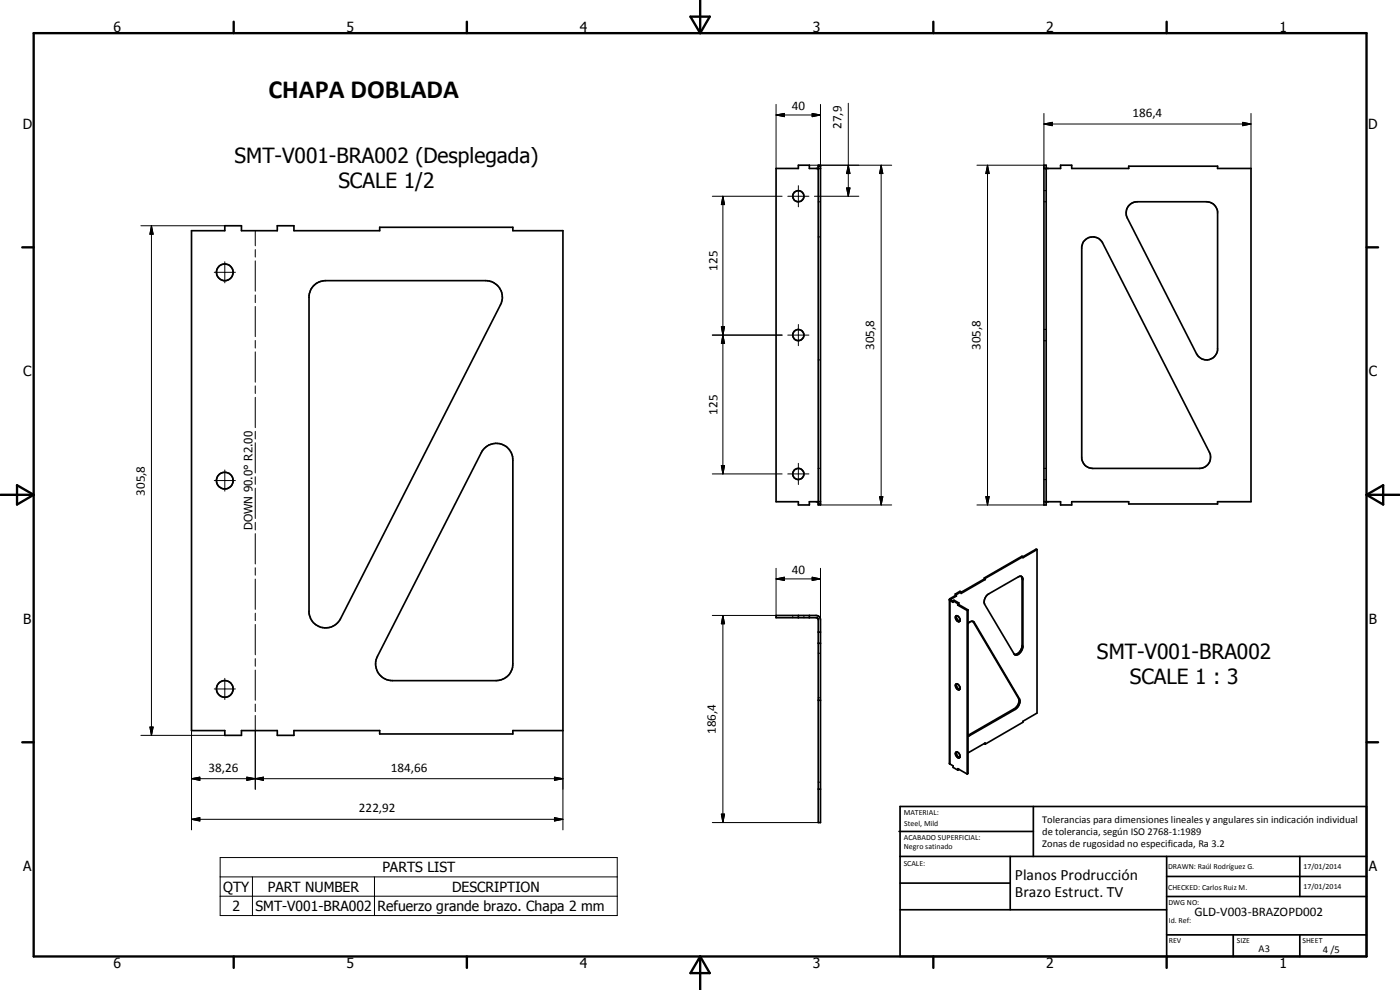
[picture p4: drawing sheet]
<svg xmlns="http://www.w3.org/2000/svg" width="420mm" height="297mm" viewBox="0 0 420 297" stroke-linecap="round" stroke-linejoin="round" font-family="sans-serif">
<g fill="none" stroke="#000" stroke-width=".35">
<path d="M313.3 57.2h.2M313.7 57.2h.3M245.6 60.5h.2M245.6 71.1h.2M246 60.5h.2M246 71.1h.2M313.3 60.5h.2M313.7 60.5h.3M313.3 98.8h.2M313.7 98.8h.3M245.6 108h.2M246 108h.2"/>
<path d="M313.3 102.2h.2M313.7 102.2h.3M245.6 140.5h.2M246 140.5h.2M313.3 140.5h.2M313.3 143.9h.2M313.7 140.5h.3M313.7 143.9h.3M285.1 179.6l.3 .1v.4l-.3 .2v49M306.7 173.7l.3 .2M237.9 184.7v.2M237.9 185.1v.2"/>
<path d="M241.2 184.7v.2M241.2 185.1v.2M245.6 196h.2M246 196h.2M292.1 186.6l.3 .1M306.7 193.7l.3 .2M245.6 209.3h.2M246 209.3h.2M304.4 212.6l.3 .3M305.7 209.5l.3 .2M245.6 234.7h.2M246 234.7h.2"/>
<path d="M290.8 220.5l.3 .1"/>
</g>
<g fill="none" stroke="#000" stroke-width=".51">
<path d="M245.6 49.6h.6v101.9h-.6zM245.6 49.9h.6M246.2 50.5h-3.3v-.9h-3.3v.9h-6.7v100h6.7v1h3.3v-1h3.3M313.3 50.5h5v-.9h3.3v.9h17.1v-.6h26.7v.6h10v100h-10v.7h-26.7v-.7h-17.1v1h-3.3v-1h-5M313.3 49.6h.7v101.9h-.7zM57.5 69.2h10v-1.5h5v1.5h10.7v-1.5h5v1.5h25.7v-1h40v1h15v150h-15v1h-40v-1h-25.7v1.4h-5v-1.4h-10.7v1.4h-5v-1.4h-10zM325.3 72.3a3.3 3.3 0 0 1 5.6 .6l32.1 62.8a3.4 3.4 0 0 1-3 4.8h-32.1a3.3 3.3 0 0 1-3.3-2.8v-63.7zM338.7 61.8l.3-.3a3.3 3.3 0 0 1 2.3-1h20.8a3.3 3.3 0 0 1 3.3 2.9v41.7a3.3 3.3 0 0 1-2.7 2.9 3.3 3.3 0 0 1-3.6-1.8l-20.8-40.8a3.5 3.5 0 0 1 .4-3.6zM94 85.9a5 5 0 0 1 3.7-1.7h48a5 5 0 0 1 4.5 7.3l-48 94.2a5 5 0 0 1-5.4 2.6 5 5 0 0 1-4.1-4.4v-95.2l.5-1.5zM145.4 134.5a5 5 0 0 1 5.5-1.1 5 5 0 0 1 3 4.6v61.2a5 5 0 0 1-5 5h-31.2a5 5 0 0 1-4.4-7.3l31.2-61.1zM245.6 151.2h.6M286.7 178.2l.3 .2"/>
<path d="M286.7 178.2v.5M286.7 178.7l.3 .2M286.7 178.7l-1.8 1.1v49.3l1.1 .7v.5l1.4 .8M287 178.4v.5M287 178.9l-1.7 1 .7 .5M288.4 177.6l-1.4 .8M288.4 177.6l-.3-.2-1.4 .8M295.4 173.4v.3M295.4 173.4l.3 .1M295.4 173.7l.3 .2M295.4 173.7l-7 4M295.7 173.5v.4"/>
<path d="M295.7 173.9l-7.3 4.2v-.5M296.1 178.7l9.5-5.6 .7-.2 .5 .3 .2 .4v20.6a2.11 2.11 0 0 1-2.6 2.1l-8.9-15a2.67 2.67 0 0 1 .6-2.6zM306.4 172.9l.3 .8v20a2.53 2.53 0 0 1-2.3 2.6M311.2 164.9l-4.2 2.4-.3-.4-11.3 6.5M311.2 164.9v49.1l-4.2 2.4v.3l-11.3 6.6M311.2 164.9l-.2-.1-15.3 8.7M232.9 184.7h12l.7 .2 .6 .6v61.3h-.6v-61l-.5-.5h-12.2zM239.6 184.7v.6M242.9 184.7v.6M245.6 189.7h.6M245.6 193h.6M284.9 180l1.1 .7v-.4"/>
<path d="M286 180.3l.3-.2 1.4 .8M286 180.3l1.4 .8M287.1 184.7a1.28 1.28 0 0 1 1 1.7M287.1 184.7l-.2 .1a1.06 1.06 0 0 0 0 1.2 1.06 1.06 0 0 0 1.2 .4M287.1 184.7a1.34 1.34 0 0 0 1 1.7M287.4 181.6l2.9 1.6M287.4 181.1v.5M287.7 181.4l2.8 1.6M287.7 180.9v.5M287.7 180.9l-.3 .2M287.7 181.4l-.3 .2M290.3 183.2v49"/>
<path d="M290.5 183v49.1l-.2 .1M290.5 183l-.2 .2M291.9 186.4l.5 .3 13.6 23a2.89 2.89 0 0 1-1.3 3.2l-14.2 8M291.9 186.4l-.7 .1-.7 .6M292 186.4l13.7 23.1a2.7 2.7 0 0 1-1.3 3.1l-13.9 8M245.6 210.1h.6M286.8 205.4l.1-.2a1 1 0 0 1 1.1 .6 1 1 0 0 1-.3 1.2 1.49 1.49 0 0 1-.9-1.6zM287.1 205.1a1.36 1.36 0 0 0 1 1.7M245.6 236.8h.6M287.1 225.6a1.34 1.34 0 0 1 1 1.6M287.1 225.6a1.06 1.06 0 0 0-.2 1.2 1.06 1.06 0 0 0 1 .6l.2-.2M287.1 225.6a1.26 1.26 0 0 0 1 1.6"/>
<path d="M287.4 231.1v-.5l2.9 1.6M287.7 230.8l-.3 .3M295.4 223.1l.3 .2M295.7 223.3v-.4l-5.2 3M269.8 249.5h40.3M270.1 242h140v45h-140zM270.1 257h140M303.2 257v16M310.1 242v15M350.1 257v30M390.1 257v12M270.1 265h33.1"/>
<path d="M270.1 273h80M350.1 269h60M350.1 263h60M350.1 280.5h60M370.1 280.5v6.5M390.1 280.5v6.5"/>
<circle cx="239.6" cy="58.9" r="1.66"/>
<circle cx="67.5" cy="81.7" r="2.51"/>
<circle cx="239.6" cy="100.5" r="1.67"/>
<circle cx="67.5" cy="144.2" r="2.51"/>
<circle cx="239.6" cy="142.2" r="1.67"/>
<circle cx="67.5" cy="206.7" r="2.5"/>
</g>
<g fill="#000">
<circle cx="245.6" cy="50.5" r=".25"/>
<circle cx="314" cy="50.5" r=".25"/>
<circle cx="245.6" cy="150.5" r=".25"/>
<circle cx="314" cy="150.5" r=".25"/>
</g>
<g fill="none" stroke="#000" stroke-width=".3">
<path d="M232.9 34.5l2.5-.5v1zM232.9 34.5h13.3M232.9 31.3v19.2M243.7 34l2.5 .5-2.5 .5zM246.2 31.3v19.2M254.6 31v27.9M313.3 37.2l2.5-.5v1zM313.3 37.2h62.1M313.3 34v16.5M372.9 36.7l2.5 .5-2.5 .5zM375.4 34v16.5M213.8 58.9h20.9"/>
<path d="M216.9 58.9l.6 2.5h-1zM216.9 58.9v83.3M236.4 58.9h6.4M239.6 55.7v6.4M242.9 49.6h24.7M244.4 58.9h13.4M254.1 56.4h1l-.5 2.5zM254.6 49.6l.5 2.5h-1zM264.4 49.6l.6 2.5h-1zM264.4 49.6v101.9M293.2 49.6h20.1M296.4 49.6l.5 2.5h-1z"/>
<path d="M296.4 49.6v101.9M42.3 67.7h25.2M45.5 67.7l.5 2.6h-1zM45.5 67.7v152.9M67.5 78.5v6.4M76.6 69.2v4.5M76.6 74.9v2.2M76.6 78.3v9.1M64.3 81.7h6.3M76.6 88.5v2.3M76.6 91.9v9.1M216.5 98h1l-.6 2.5z"/>
<path d="M239.6 97.4v6.3M76.6 102.2v2.2M76.6 105.6v9.1M76.6 115.8v2.3M76.6 119.2v9.1M213.8 100.5h20.9M216.9 100.5l.6 2.5h-1zM236.4 100.5h6.4M76.6 129.4v2.3M76.6 132.8v9.1M216.5 139.7h1l-.6 2.5zM239.6 139v6.4"/>
<path d="M64.3 144.2h6.3M67.5 141v6.4M76.6 143v2.3M76.6 146.5v9.1M76.6 156.7v2.3M213.8 142.2h20.9M236.4 142.2h6.4M246.2 151.5h21.4M264 149h1l-.6 2.5zM293.2 151.5h20.1M295.9 149h1l-.5 2.5zM76.6 160.1v9.1"/>
<path d="M76.6 170.3v2.3M76.6 173.7v9.1M232.9 173.7l2.5-.5v1zM232.9 170.5v14.8M232.9 173.7h13.3M243.7 173.2l2.5 .5-2.5 .5zM246.2 170.5v15.5M76.6 184v2.2M76.6 187.4v9.1M76.6 197.6v2.3M213.8 184.7h19.1M216.9 184.7l.6 2.5h-1z"/>
<path d="M216.9 184.7v62.1M45 218.1h1l-.5 2.5zM57.5 219.2v29.8M64.3 206.7h6.3M67.5 203.5v6.4M76.6 201v9.1M76.6 211.2v2.3M76.6 214.7v22.1M168.9 219.2v29.8M42.3 220.6h25.2M57.5 233.6l2.5-.4v.9zM57.5 233.6h111.4"/>
<path d="M74.1 233.2l2.5 .4-2.5 .5zM76.6 233.6l2.5-.4v.9zM166.4 233.2l2.5 .4-2.5 .5zM57.5 245.8l2.5-.5v1zM57.5 245.8h111.4M66.1 257.3h119.1v17.4h-119.1zM166.4 245.3l2.5 .5-2.5 .5zM213.8 246.8h31.8M216.5 244.3h1l-.6 2.5zM66.1 263.1h119.1M66.1 268.9h119.1M75.8 263.1v11.6"/>
<path d="M112.4 263.1v11.6"/>
</g>
<g fill="none" stroke="#000" stroke-width=".71">
<path d="M10.1 9.9h400v277.1h-400zM70.1 6.5v3.4M140.1 6.5v3.4M207.2 5h5.8l-2.9 4.9zM210.1 0v9.9M280.1 6.5v3.4M350.1 6.5v3.4M6.7 74.2h3.4M410.1 74.2h3.5M.1 148.5h10M5.1 145.6l5 2.9-5 2.9zM410.1 148.5h10"/>
<path d="M410.1 148.5l5-2.9v5.8zM6.7 222.7h3.4M410.1 222.7h3.5M70.1 287v3.4M140.1 287v3.4M210.1 287v10M210.1 287l2.9 5h-5.8zM280.1 287v3.4M350.1 287v3.4"/>
</g>
<g fill="#000">
<path d="M232.9 34.5l2.5-.5v1zM243.7 34l2.5 .5-2.5 .5zM313.3 37.2l2.5-.5v1zM372.9 36.7l2.5 .5-2.5 .5zM254.1 56.4h1l-.5 2.5zM254.6 49.6l.5 2.5h-1zM264.4 49.6l.6 2.5h-1zM296.4 49.6l.5 2.5h-1zM45.5 67.7l.5 2.6h-1zM216.9 58.9l.6 2.5h-1zM216.5 98h1l-.6 2.5zM216.9 100.5l.6 2.5h-1z"/>
<path d="M216.5 139.7h1l-.6 2.5zM264 149h1l-.6 2.5zM295.9 149h1l-.5 2.5zM232.9 173.7l2.5-.5v1zM243.7 173.2l2.5 .5-2.5 .5zM216.9 184.7l.6 2.5h-1zM45 218.1h1l-.5 2.5zM57.5 233.6l2.5-.4v.9zM74.1 233.2l2.5 .4-2.5 .5zM76.6 233.6l2.5-.4v.9zM166.4 233.2l2.5 .4-2.5 .5zM57.5 245.8l2.5-.5v1z"/>
<path d="M166.4 245.3l2.5 .5-2.5 .5zM216.5 244.3h1l-.6 2.5z"/>
</g>
<text font-size="7.9" x="80.5" y="29.4">CHAPA DOBLADA</text>
<g font-size="6.3">
<text x="70.3" y="48.9">SMT-V001-BRA002 (Desplegada)</text>
<text x="101.5" y="56.4">SCALE 1/2</text>
<text x="329.2" y="197.7">SMT-V001-BRA002</text>
<text x="339" y="205.2">SCALE 1 : 3</text>
</g>
<g font-size="4.7">
<text x="304.6" y="263.9">Planos Prodrucción</text>
<text x="304.6" y="269.3">Brazo Estruct. TV</text>
</g>
<g font-size="4.2">
<text x="34" y="9.6">6</text>
<text x="104" y="9.6">5</text>
<text x="174" y="9.6">4</text>
<text x="244" y="9.6">3</text>
<text x="314" y="9.6">2</text>
<text x="384" y="9.6">1</text>
<text x="6.8" y="38.7">D</text>
<text x="410.6" y="38.7">D</text>
<text x="7" y="112.9">C</text>
<text x="410.8" y="112.9">C</text>
<text x="7" y="187.1">B</text>
<text x="410.8" y="187.1">B</text>
<text x="7" y="261.4">A</text>
<text x="114.8" y="261.7">PARTS LIST</text>
<text x="410.8" y="261.4">A</text>
<text x="67" y="267.6">QTY</text>
<text x="80.4" y="267.5">PART NUMBER</text>
<text x="135.7" y="267.6">DESCRIPTION</text>
<text x="69.8" y="273.3">2</text>
<text x="76.7" y="273.3">SMT-V001-BRA002</text>
<text x="113.3" y="273.4">Refuerzo grande brazo. Chapa 2 mm</text>
<text x="34" y="290.4">6</text>
<text x="104" y="290.4">5</text>
<text x="174" y="290.4">4</text>
<text x="244" y="290.4">3</text>
<text x="314" y="290.4">2</text>
<text x="384" y="290.4">1</text>
</g>
<g font-size="3.9">
<text x="237.6" y="33">40</text>
<text x="339.9" y="35.1">186,4</text>
<text x="252.5" y="38.7" transform="rotate(-90 252.5 38.7)">27,9</text>
<text x="215.4" y="81.2" transform="rotate(-90 215.4 81.2)">125</text>
<text x="262.4" y="105.1" transform="rotate(-90 262.4 105.1)">305,8</text>
<text x="294.3" y="105.1" transform="rotate(-90 294.3 105.1)">305,8</text>
<text x="215.4" y="124.4" transform="rotate(-90 215.4 124.4)">125</text>
<text x="43.4" y="148.7" transform="rotate(-90 43.4 148.7)">305,8</text>
<text x="237.6" y="172.1">40</text>
<text x="214.9" y="220.2" transform="rotate(-90 214.9 220.2)">186,4</text>
<text x="62.6" y="231.6">38,26</text>
<text x="117.3" y="231.6">184,66</text>
<text x="107.7" y="243.8">222,92</text>
<text x="358.5" y="275">GLD-V003-BRAZOPD002</text>
</g>
<text font-size="3.5" x="75.8" y="159.1" transform="rotate(-90 75.8 159.1)">DOWN 90.0° R2.00</text>
<g font-size="3.1">
<text x="312.7" y="246.8">Tolerancias para dimensiones lineales y angulares sin indicación individual</text>
<text x="312.7" y="250.4">de tolerancia, según ISO 2768-1:1989</text>
<text x="312.7" y="254">Zonas de rugosidad no especificada, Ra 3.2</text>
<text x="377.7" y="285.6">A3</text>
<text x="397" y="285.9">4 /5</text>
</g>
<g font-size="2.4">
<text x="271.2" y="244.4">MATERIAL:</text>
<text x="271.3" y="252">ACABADO SUPERFICIAL:</text>
<text x="271.4" y="247.9">Steel, Mild</text>
<text x="271.3" y="254.6">Negro satinado</text>
<text x="271.2" y="259.7">SCALE:</text>
<text x="350.6" y="260.8">DRAWN: Raúl Rodríguez G.</text>
<text x="391.2" y="260.6">17/01/2014</text>
<text x="350.6" y="267">CHECKED: Carlos Ruiz M.</text>
<text x="391.2" y="266.7">17/01/2014</text>
<text x="350.6" y="271.4">DWG NO:</text>
<text x="350.8" y="276.9">Id. Ref:</text>
<text x="350.8" y="282.8">REV</text>
<text x="371.2" y="282.9">SIZE</text>
<text x="390.9" y="282.9">SHEET</text>
</g>
</svg>
